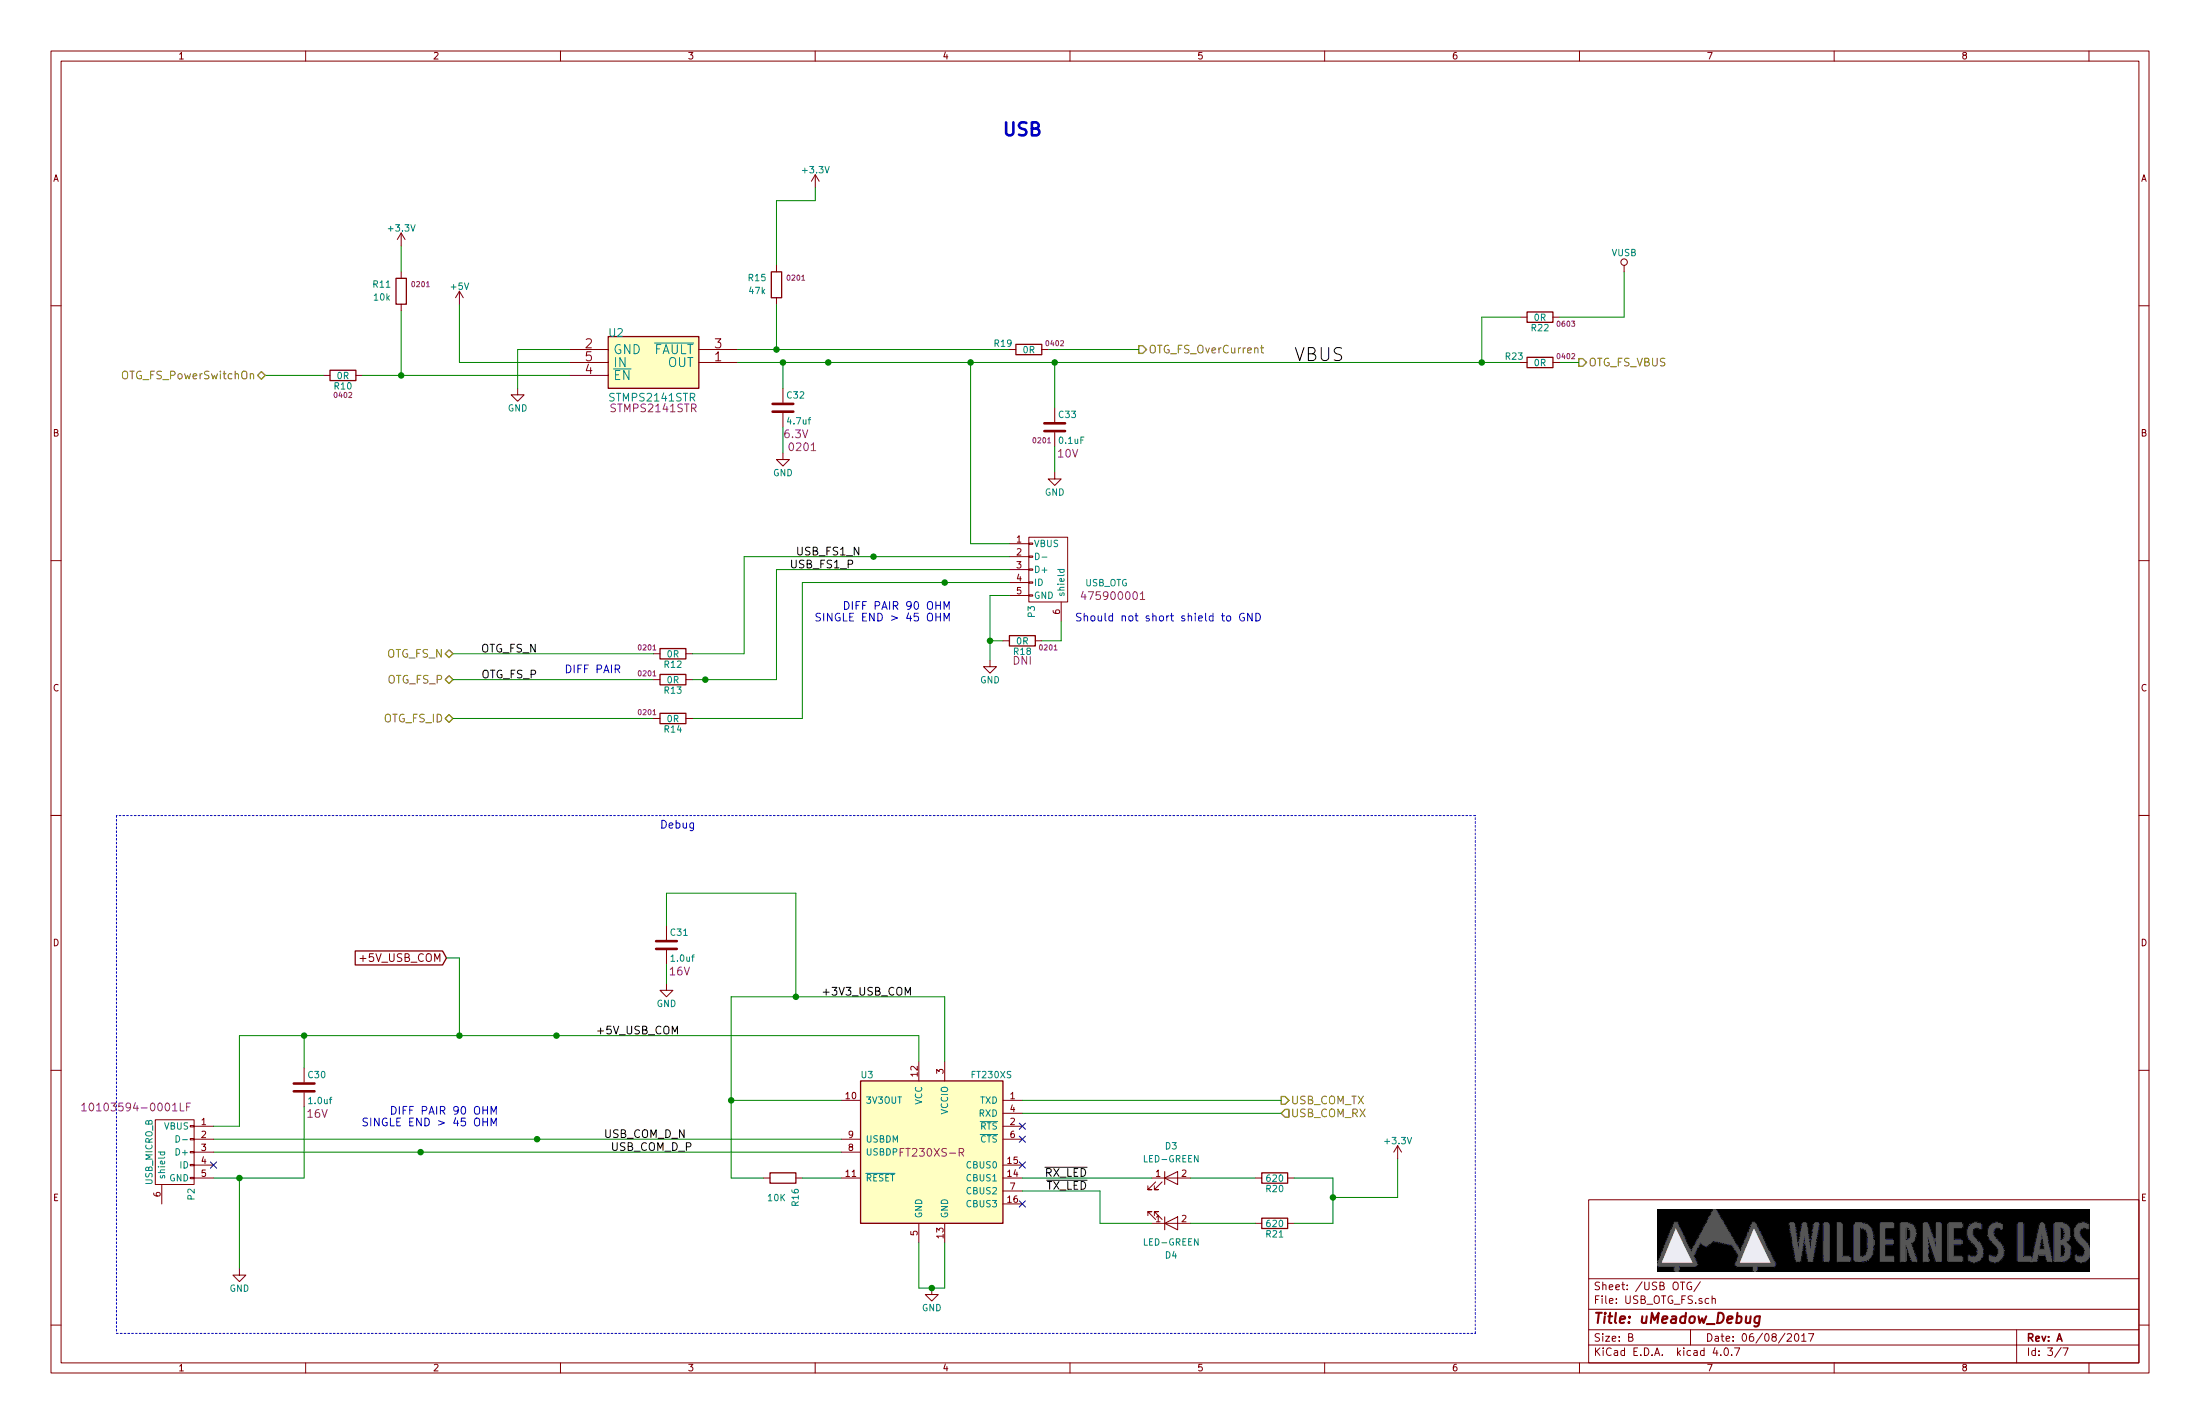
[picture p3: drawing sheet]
EESchema Schematic File Version 2
LIBS:uMeadow_Debug_RevA-rescue
LIBS:power
LIBS:device
LIBS:transistors
LIBS:conn
LIBS:linear
LIBS:regul
LIBS:74xx
LIBS:cmos4000
LIBS:adc-dac
LIBS:memory
LIBS:xilinx
LIBS:microcontrollers
LIBS:dsp
LIBS:microchip
LIBS:analog_switches
LIBS:motorola
LIBS:texas
LIBS:intel
LIBS:audio
LIBS:interface
LIBS:digital-audio
LIBS:philips
LIBS:display
LIBS:cypress
LIBS:siliconi
LIBS:opto
LIBS:atmel
LIBS:contrib
LIBS:valves
LIBS:Power_Management
LIBS:Oscillators
LIBS:switches
LIBS:onsemi
LIBS:ESD_Protection
LIBS:ftdi
LIBS:diode
LIBS:rfcom
LIBS:74xgxx
LIBS:ac-dc
LIBS:actel
LIBS:allegro
LIBS:Altera
LIBS:analog_devices
LIBS:battery_management
LIBS:bbd
LIBS:bosch
LIBS:brooktre
LIBS:cmos_ieee
LIBS:dc-dc
LIBS:elec-unifil
LIBS:gennum
LIBS:graphic
LIBS:hc11
LIBS:intersil
LIBS:ir
LIBS:Lattice
LIBS:leds
LIBS:logo
LIBS:maxim
LIBS:mechanical
LIBS:microchip_dspic33dsc
LIBS:microchip_pic10mcu
LIBS:microchip_pic12mcu
LIBS:microchip_pic16mcu
LIBS:microchip_pic18mcu
LIBS:microchip_pic24mcu
LIBS:microchip_pic32mcu
LIBS:modules
LIBS:motor_drivers
LIBS:motors
LIBS:msp430
LIBS:nordicsemi
LIBS:nxp_armmcu
LIBS:nxp
LIBS:powerint
LIBS:pspice
LIBS:references
LIBS:relays
LIBS:sensors
LIBS:silabs
LIBS:stm8
LIBS:supertex
LIBS:transf
LIBS:triac_thyristor
LIBS:ttl_ieee
LIBS:video
LIBS:wiznet
LIBS:Worldsemi
LIBS:Xicor
LIBS:zetex
LIBS:Zilog
LIBS:stm32
LIBS:uMeadow_Debug_RevA-cache
EELAYER 25 0
EELAYER END
$Descr B 17000 11000
encoding utf-8
Sheet 3 7
Title "uMeadow_Debug"
Date "06/08/2017"
Rev "A"
Comp ""
Comment1 ""
Comment2 ""
Comment3 ""
Comment4 ""
$EndDescr
Text HLabel 8800 2700 2    60   Output ~ 0
OTG_FS_OverCurrent
$Comp
L STMPS2141STR U2
U 1 1
P 4700 2600
F 0 "U2" H 4700 2600 60  0000 L BNN
F 1 "STMPS2141STR" H 4700 2100 60  0000 L BNN
F 2 "TO_SOT_Packages_SMD:SOT-23-5_HandSoldering" H 4700 2600 60  0001 C CNN
F 3 "http://www.st.com/content/ccc/resource/technical/document/datasheet/e8/d7/48/25/eb/87/45/b3/CD00167470.pdf/files/CD00167470.pdf/jcr:content/translations/en.CD00167470.pdf" H 4700 2600 60  0001 C CNN
F 4 "STMicroelectronics" H 4700 2600 60  0001 C CNN "Manufacturer"
F 5 "STMPS2141STR" H 5050 2050 60  0000 C CNN "Part Number"
	1    4700 2600
	1    0    0    -1  
$EndComp
Wire Wire Line
	5700 2700 7800 2700
Wire Wire Line
	6000 2700 6000 2350
Connection ~ 6000 2700
Wire Wire Line
	6000 1550 6000 2050
$Comp
L +3.3V #PWR020
U 1 1
P 6300 1450
F 0 "#PWR020" H 6300 1300 50  0001 C CNN
F 1 "+3.3V" H 6300 1590 50  0000 C CNN
F 2 "" H 6300 1450 50  0000 C CNN
F 3 "" H 6300 1450 50  0000 C CNN
	1    6300 1450
	1    0    0    -1  
$EndComp
Wire Wire Line
	6300 1450 6300 1550
Wire Wire Line
	8100 2700 8800 2700
$Comp
L GND #PWR021
U 1 1
P 4000 3000
F 0 "#PWR021" H 4000 2750 50  0001 C CNN
F 1 "GND" H 4000 2850 50  0000 C CNN
F 2 "" H 4000 3000 50  0000 C CNN
F 3 "" H 4000 3000 50  0000 C CNN
	1    4000 3000
	1    0    0    -1  
$EndComp
Wire Wire Line
	4400 2700 4000 2700
Wire Wire Line
	4000 2700 4000 3000
Wire Wire Line
	4400 2800 3550 2800
Wire Wire Line
	3550 2800 3550 2350
$Comp
L +5V #PWR022
U 1 1
P 3550 2350
F 0 "#PWR022" H 3550 2200 50  0001 C CNN
F 1 "+5V" H 3550 2490 50  0000 C CNN
F 2 "" H 3550 2350 50  0000 C CNN
F 3 "" H 3550 2350 50  0000 C CNN
	1    3550 2350
	1    0    0    -1  
$EndComp
$Comp
L R R10
U 1 1
P 2650 2900
F 0 "R10" V 2730 2900 50  0000 C CNN
F 1 "0R" V 2650 2900 50  0000 C CNN
F 2 "Resistors_SMD:R_0402" V 2580 2900 50  0001 C CNN
F 3 "" H 2650 2900 50  0000 C CNN
F 4 "Panasonic" V 2650 2900 60  0001 C CNN "Manufacturer"
F 5 "ERJ-2GE0R00X" V 2650 2900 60  0001 C CNN "Part Number"
F 6 "0402" V 2800 2900 40  0000 C CNN "Package"
	1    2650 2900
	0    1    1    0   
$EndComp
Wire Wire Line
	2500 2900 2050 2900
Text HLabel 2050 2900 0    60   BiDi ~ 0
OTG_FS_PowerSwitchOn
Wire Wire Line
	3100 2400 3100 2900
$Comp
L +3.3V #PWR023
U 1 1
P 3100 1900
F 0 "#PWR023" H 3100 1750 50  0001 C CNN
F 1 "+3.3V" H 3100 2040 50  0000 C CNN
F 2 "" H 3100 1900 50  0000 C CNN
F 3 "" H 3100 1900 50  0000 C CNN
	1    3100 1900
	1    0    0    -1  
$EndComp
Wire Wire Line
	3100 2100 3100 1900
Wire Wire Line
	2800 2900 4400 2900
Connection ~ 3100 2900
$Comp
L USB_OTG P3
U 1 1
P 8100 4400
F 0 "P3" H 8425 4275 50  0000 C CNN
F 1 "USB_OTG" V 8200 4850 50  0000 C CNN
F 2 "footprints:Molex_0475900001" H 8050 4300 50  0001 C CNN
F 3 "http://www.molex.com/pdm_docs/sd/475900001_sd.pdf" V 8050 4300 50  0001 C CNN
F 4 "Molex" H 8100 4400 60  0001 C CNN "Manufacturer"
F 5 "475900001" V 8300 4900 60  0000 C CNN "Part Number"
F 6 "Value" H 8100 4400 60  0001 C CNN "Test something"
F 7 "Value" H 8100 4400 60  0001 C CNN "Fieldname"
	1    8100 4400
	0    1    1    0   
$EndComp
Wire Wire Line
	5700 2800 11750 2800
$Comp
L GND #PWR024
U 1 1
P 7650 5100
F 0 "#PWR024" H 7650 4850 50  0001 C CNN
F 1 "GND" H 7650 4950 50  0000 C CNN
F 2 "" H 7650 5100 50  0000 C CNN
F 3 "" H 7650 5100 50  0000 C CNN
	1    7650 5100
	1    0    0    -1  
$EndComp
Wire Wire Line
	7650 4600 7650 5100
Wire Wire Line
	7650 4600 7800 4600
Wire Wire Line
	7750 4950 7650 4950
Connection ~ 7650 4950
Wire Wire Line
	8050 4950 8200 4950
Wire Wire Line
	8200 4950 8200 4800
Text Notes 9750 4800 2    60   ~ 0
Should not short shield to GND\n
Wire Wire Line
	5750 4300 7800 4300
Wire Wire Line
	6000 4400 7800 4400
Text Label 6650 4300 2    60   ~ 0
USB_FS1_N
Text Label 6600 4400 2    60   ~ 0
USB_FS1_P
Text Notes 7350 4800 2    60   ~ 0
DIFF PAIR 90 OHM\nSINGLE END > 45 OHM
$Comp
L R R12
U 1 1
P 5200 5050
F 0 "R12" V 5280 5050 50  0000 C CNN
F 1 "0R" V 5200 5050 50  0000 C CNN
F 2 "Resistors_SMD:R_0201" V 5130 5050 50  0001 C CNN
F 3 "" H 5200 5050 50  0000 C CNN
F 4 "Panasonic" V 5200 5050 60  0001 C CNN "Manufacturer"
F 5 "ERJ-1GN0R00C" V 5200 5050 60  0001 C CNN "Part Number"
F 6 "0201" V 5150 4850 40  0000 C CNN "Package"
	1    5200 5050
	0    1    1    0   
$EndComp
Wire Wire Line
	6000 5250 6000 4400
Wire Wire Line
	5350 5250 6000 5250
Wire Wire Line
	5350 5050 5750 5050
Wire Wire Line
	5750 5050 5750 4300
Wire Wire Line
	3500 5050 5050 5050
Text HLabel 3500 5050 0    60   BiDi ~ 0
OTG_FS_N
Text HLabel 3500 5250 0    60   BiDi ~ 0
OTG_FS_P
Wire Wire Line
	3500 5250 5050 5250
Text Label 4150 5050 2    60   ~ 0
OTG_FS_N
Text Label 4150 5250 2    60   ~ 0
OTG_FS_P
Text Notes 4800 5200 2    60   ~ 0
DIFF PAIR
Wire Wire Line
	5350 5550 6200 5550
Wire Wire Line
	6200 5550 6200 4500
Wire Wire Line
	6200 4500 7800 4500
Text HLabel 3500 5550 0    60   BiDi ~ 0
OTG_FS_ID
Wire Wire Line
	3500 5550 5050 5550
Text HLabel 12200 2800 2    60   Output ~ 0
OTG_FS_VBUS
Wire Wire Line
	12050 2800 12200 2800
Wire Wire Line
	7500 2800 7500 4200
Wire Wire Line
	7500 4200 7800 4200
Connection ~ 7500 2800
$Comp
L C C32
U 1 1
P 6050 3150
F 0 "C32" H 6075 3250 50  0000 L CNN
F 1 "4.7uf" H 6075 3050 50  0000 L CNN
F 2 "Capacitors_SMD:C_0201" H 6088 3000 50  0001 C CNN
F 3 "" H 6050 3150 50  0000 C CNN
F 4 "Murata Electronics North America" H 6050 3150 60  0001 C CNN "Manufacturer"
F 5 "GRM035R60J475ME15D" H 6050 3150 60  0001 C CNN "Part Number"
F 6 "6.3V" H 6150 2950 60  0000 C CNN "Voltage"
F 7 "0201" H 6200 2850 60  0000 C CNN "Package"
	1    6050 3150
	1    0    0    -1  
$EndComp
Wire Wire Line
	6050 3000 6050 2800
Connection ~ 6050 2800
Wire Wire Line
	6050 3300 6050 3500
$Comp
L GND #PWR025
U 1 1
P 6050 3500
F 0 "#PWR025" H 6050 3250 50  0001 C CNN
F 1 "GND" H 6050 3350 50  0000 C CNN
F 2 "" H 6050 3500 50  0000 C CNN
F 3 "" H 6050 3500 50  0000 C CNN
	1    6050 3500
	1    0    0    -1  
$EndComp
$Comp
L R R22
U 1 1
P 11900 2450
F 0 "R22" V 11980 2450 50  0000 C CNN
F 1 "0R" V 11900 2450 50  0000 C CNN
F 2 "Resistors_SMD:R_0603" V 11830 2450 50  0001 C CNN
F 3 "" H 11900 2450 50  0000 C CNN
F 4 "Vishay Dale" V 11900 2450 60  0001 C CNN "Manufacturer"
F 5 "CRCW06030000Z0EA" V 11900 2450 60  0001 C CNN "Part Number"
F 6 "0603" V 11950 2650 40  0000 C CNN "Package"
	1    11900 2450
	0    1    1    0   
$EndComp
Wire Wire Line
	11750 2450 11450 2450
Wire Wire Line
	11450 2450 11450 2800
Connection ~ 11450 2800
Wire Wire Line
	12050 2450 12550 2450
Wire Wire Line
	12550 2450 12550 2100
$Comp
L FT230XS U3
U 1 1
P 7200 8900
F 0 "U3" H 6650 9500 50  0000 L CNN
F 1 "FT230XS" H 7500 9500 50  0000 L CNN
F 2 "Housings_SSOP:SSOP-16_3.9x4.9mm_Pitch0.635mm" H 7200 8900 50  0001 C CNN
F 3 "http://www.ftdichip.com/Support/Documents/DataSheets/ICs/DS_FT230X.pdf" H 7200 8900 50  0001 C CNN
F 4 "FTDI" H 7200 8900 60  0001 C CNN "Manufacturer"
F 5 "FT230XS-R" H 7200 8900 60  0000 C CNN "Part Number"
	1    7200 8900
	1    0    0    -1  
$EndComp
Text HLabel 9900 8500 2    60   Output ~ 0
USB_COM_TX
Text HLabel 9900 8600 2    60   Input ~ 0
USB_COM_RX
Wire Wire Line
	7900 8500 9900 8500
Wire Wire Line
	7900 8600 9900 8600
Wire Wire Line
	6500 8500 5650 8500
Wire Wire Line
	5650 7700 5650 9100
Wire Wire Line
	5650 7700 7300 7700
Wire Wire Line
	7300 7700 7300 8200
Wire Wire Line
	7100 8000 7100 8200
Wire Wire Line
	1850 8000 7100 8000
$Comp
L C C31
U 1 1
P 5150 7300
F 0 "C31" H 5175 7400 50  0000 L CNN
F 1 "1.0uf" H 5175 7200 50  0000 L CNN
F 2 "Capacitors_SMD:C_0603" H 5188 7150 50  0001 C CNN
F 3 "" H 5150 7300 50  0000 C CNN
F 4 "Murata Electronics North America" H 5150 7300 60  0001 C CNN "Manufacturer"
F 5 "GRM188R61C105KA93D" H 5150 7300 60  0001 C CNN "Part Number"
F 6 "16V" H 5250 7100 60  0000 C CNN "Voltage"
	1    5150 7300
	1    0    0    -1  
$EndComp
Wire Wire Line
	5150 7150 5150 6900
Wire Wire Line
	5150 6900 6150 6900
Wire Wire Line
	6150 6900 6150 7700
Connection ~ 6150 7700
Text Label 7050 7700 2    60   ~ 0
+3V3_USB_COM
$Comp
L GND #PWR026
U 1 1
P 7200 9950
F 0 "#PWR026" H 7200 9700 50  0001 C CNN
F 1 "GND" H 7200 9800 50  0000 C CNN
F 2 "" H 7200 9950 50  0000 C CNN
F 3 "" H 7200 9950 50  0000 C CNN
	1    7200 9950
	1    0    0    -1  
$EndComp
Wire Wire Line
	7100 9950 7300 9950
Wire Wire Line
	7300 9950 7300 9600
Wire Wire Line
	7100 9950 7100 9600
Connection ~ 7200 9950
$Comp
L GND #PWR027
U 1 1
P 5150 7600
F 0 "#PWR027" H 5150 7350 50  0001 C CNN
F 1 "GND" H 5150 7450 50  0000 C CNN
F 2 "" H 5150 7600 50  0000 C CNN
F 3 "" H 5150 7600 50  0000 C CNN
	1    5150 7600
	1    0    0    -1  
$EndComp
Wire Wire Line
	5150 7600 5150 7450
Wire Wire Line
	1650 8800 6500 8800
Wire Wire Line
	1650 8900 6500 8900
Text Label 5350 8900 2    60   ~ 0
USB_COM_D_P
Text Label 5300 8800 2    60   ~ 0
USB_COM_D_N
NoConn ~ 7900 8800
NoConn ~ 7900 8700
NoConn ~ 7900 9000
NoConn ~ 7900 9300
$Comp
L R R16
U 1 1
P 6050 9100
F 0 "R16" H 6200 9200 50  0000 C CNN
F 1 "10K" V 6200 9050 50  0000 C CNN
F 2 "Resistors_SMD:R_0603" V 5980 9100 50  0001 C CNN
F 3 "" H 6050 9100 50  0000 C CNN
F 4 "Vishay Dale" V 6050 9100 60  0001 C CNN "Manufacturer"
F 5 "CRCW060310K0FKEAHP" V 6050 9100 60  0001 C CNN "Part Number"
F 6 "Value" H 6050 9100 60  0001 C CNN "Test something"
F 7 "Value" H 6050 9100 60  0001 C CNN "Fieldname"
	1    6050 9100
	0    1    1    0   
$EndComp
Wire Wire Line
	6200 9100 6500 9100
Wire Wire Line
	5650 9100 5900 9100
Connection ~ 5650 8500
Text Label 5250 8000 2    60   ~ 0
+5V_USB_COM
Wire Wire Line
	1850 8000 1850 8700
Wire Wire Line
	1650 9100 2350 9100
Wire Wire Line
	1850 9100 1850 9800
$Comp
L GND #PWR028
U 1 1
P 1850 9800
F 0 "#PWR028" H 1850 9550 50  0001 C CNN
F 1 "GND" H 1850 9650 50  0000 C CNN
F 2 "" H 1850 9800 50  0000 C CNN
F 3 "" H 1850 9800 50  0000 C CNN
	1    1850 9800
	1    0    0    -1  
$EndComp
$Comp
L USB_OTG P2
U 1 1
P 1350 8900
F 0 "P2" H 1675 8775 50  0000 C CNN
F 1 "USB_MICRO_B" H 1350 9100 50  0000 C CNN
F 2 "Connectors:USB_Micro-B_10103594-0001LF" V 1300 8800 50  0001 C CNN
F 3 "http://portal.fciconnect.com/Comergent//fci/drawing/10103594.pdf" V 1300 8800 50  0001 C CNN
F 4 "Amphenol FCI" H 1350 8900 60  0001 C CNN "Manufacturer"
F 5 "10103594-0001LF" V 1000 9200 60  0000 C CNN "Part Number"
	1    1350 8900
	0    -1   1    0   
$EndComp
Wire Wire Line
	1850 8700 1650 8700
$Comp
L C C30
U 1 1
P 2350 8400
F 0 "C30" H 2375 8500 50  0000 L CNN
F 1 "1.0uf" H 2375 8300 50  0000 L CNN
F 2 "Capacitors_SMD:C_0603" H 2388 8250 50  0001 C CNN
F 3 "" H 2350 8400 50  0000 C CNN
F 4 "Murata Electronics North America" H 2350 8400 60  0001 C CNN "Manufacturer"
F 5 "GRM188R61C105KA93D" H 2350 8400 60  0001 C CNN "Part Number"
F 6 "16V" H 2450 8200 60  0000 C CNN "Voltage"
	1    2350 8400
	1    0    0    -1  
$EndComp
Wire Wire Line
	2350 8250 2350 8000
Connection ~ 2350 8000
Wire Wire Line
	2350 9100 2350 8550
Connection ~ 1850 9100
$Comp
L LED D3
U 1 1
P 9050 9100
F 0 "D3" H 9050 9350 50  0000 C CNN
F 1 "LED-GREEN" H 9050 9250 50  0000 C CNN
F 2 "LEDs:LED_0603" H 9050 9100 50  0001 C CNN
F 3 "" H 9050 9100 50  0000 C CNN
F 4 "Vishay Semiconductor Opto Division" H 9050 9100 60  0001 C CNN "Manufacturer"
F 5 "VLMTG1300-GS08" H 9050 9100 60  0001 C CNN "Part Number"
F 6 "Value" H 9050 9100 60  0001 C CNN "Test something"
F 7 "Value" H 9050 9100 60  0001 C CNN "Fieldname"
	1    9050 9100
	1    0    0    -1  
$EndComp
$Comp
L LED D4
U 1 1
P 9050 9450
F 0 "D4" H 9050 9700 50  0000 C CNN
F 1 "LED-GREEN" H 9050 9600 50  0000 C CNN
F 2 "LEDs:LED_0603" H 9050 9450 50  0001 C CNN
F 3 "" H 9050 9450 50  0000 C CNN
F 4 "Vishay Semiconductor Opto Division" H 9050 9450 60  0001 C CNN "Manufacturer"
F 5 "VLMTG1300-GS08" H 9050 9450 60  0001 C CNN "Part Number"
F 6 "Value" H 9050 9450 60  0001 C CNN "Test something"
F 7 "Value" H 9050 9450 60  0001 C CNN "Fieldname"
	1    9050 9450
	1    0    0    1   
$EndComp
Wire Wire Line
	7900 9100 8900 9100
Wire Wire Line
	7900 9200 8500 9200
Wire Wire Line
	8500 9200 8500 9450
Wire Wire Line
	8500 9450 8900 9450
$Comp
L R R20
U 1 1
P 9850 9100
F 0 "R20" V 9930 9100 50  0000 C CNN
F 1 "620" V 9850 9100 50  0000 C CNN
F 2 "Resistors_SMD:R_0603" V 9780 9100 50  0001 C CNN
F 3 "" H 9850 9100 50  0000 C CNN
F 4 "Panasonic Electronic Components" V 9850 9100 60  0001 C CNN "Manufacturer"
F 5 "ERJ-PB3B6200V" V 9850 9100 60  0001 C CNN "Part Number"
F 6 "Value" H 9850 9100 60  0001 C CNN "Test something"
F 7 "Value" H 9850 9100 60  0001 C CNN "Fieldname"
	1    9850 9100
	0    1    1    0   
$EndComp
$Comp
L R R21
U 1 1
P 9850 9450
F 0 "R21" V 9930 9450 50  0000 C CNN
F 1 "620" V 9850 9450 50  0000 C CNN
F 2 "Resistors_SMD:R_0603" V 9780 9450 50  0001 C CNN
F 3 "" H 9850 9450 50  0000 C CNN
F 4 "Panasonic Electronic Components" V 9850 9450 60  0001 C CNN "Manufacturer"
F 5 "ERJ-PB3B6200V" V 9850 9450 60  0001 C CNN "Part Number"
F 6 "Value" H 9850 9450 60  0001 C CNN "Test something"
F 7 "Value" H 9850 9450 60  0001 C CNN "Fieldname"
	1    9850 9450
	0    1    1    0   
$EndComp
Wire Wire Line
	9200 9100 9700 9100
Wire Wire Line
	9200 9450 9700 9450
Wire Wire Line
	10000 9100 10300 9100
Wire Wire Line
	10300 9100 10300 9450
Wire Wire Line
	10300 9450 10000 9450
Wire Wire Line
	10300 9250 10800 9250
Wire Wire Line
	10800 9250 10800 8950
Connection ~ 10300 9250
$Comp
L +3.3V #PWR029
U 1 1
P 10800 8950
F 0 "#PWR029" H 10800 8800 50  0001 C CNN
F 1 "+3.3V" H 10800 9090 50  0000 C CNN
F 2 "" H 10800 8950 50  0000 C CNN
F 3 "" H 10800 8950 50  0000 C CNN
	1    10800 8950
	1    0    0    -1  
$EndComp
Text Label 8400 9200 2    60   ~ 0
~TX_LED
Text Label 8400 9100 2    60   ~ 0
~RX_LED
Connection ~ 6750 4300
Text GLabel 3450 7400 0    60   Input ~ 0
+5V_USB_COM
Wire Wire Line
	3550 7400 3450 7400
Wire Wire Line
	3550 7400 3550 8000
Connection ~ 3550 8000
Text Notes 7750 1050 0    100  ~ 20
USB\n
NoConn ~ 1650 9000
Connection ~ 6400 2800
Connection ~ 5450 5250
Connection ~ 7300 4500
Connection ~ 4300 8000
Connection ~ 4150 8800
Connection ~ 3250 8900
Text Label 10000 2800 0    100  ~ 0
VBUS
Text Notes 3850 8700 2    60   ~ 0
DIFF PAIR 90 OHM\nSINGLE END > 45 OHM
Wire Notes Line
	900  6300 900  10300
Wire Notes Line
	900  10300 11400 10300
Wire Notes Line
	11400 10300 11400 6300
Wire Notes Line
	11400 6300 900  6300
Text Notes 5100 6400 0    60   ~ 0
Debug\n
$Comp
L R R13
U 1 1
P 5200 5250
F 0 "R13" V 5280 5250 50  0000 C CNN
F 1 "0R" V 5200 5250 50  0000 C CNN
F 2 "Resistors_SMD:R_0201" V 5130 5250 50  0001 C CNN
F 3 "" H 5200 5250 50  0000 C CNN
F 4 "Panasonic" V 5200 5250 60  0001 C CNN "Manufacturer"
F 5 "ERJ-1GN0R00C" V 5200 5250 60  0001 C CNN "Part Number"
F 6 "0201" V 5150 5050 40  0000 C CNN "Package"
	1    5200 5250
	0    1    1    0   
$EndComp
$Comp
L R R14
U 1 1
P 5200 5550
F 0 "R14" V 5280 5550 50  0000 C CNN
F 1 "0R" V 5200 5550 50  0000 C CNN
F 2 "Resistors_SMD:R_0201" V 5130 5550 50  0001 C CNN
F 3 "" H 5200 5550 50  0000 C CNN
F 4 "Panasonic" V 5200 5550 60  0001 C CNN "Manufacturer"
F 5 "ERJ-1GN0R00C" V 5200 5550 60  0001 C CNN "Part Number"
F 6 "0201" V 5150 5350 40  0000 C CNN "Package"
	1    5200 5550
	0    1    1    0   
$EndComp
$Comp
L R R18
U 1 1
P 7900 4950
F 0 "R18" V 7980 4950 50  0000 C CNN
F 1 "0R" V 7900 4950 50  0000 C CNN
F 2 "Resistors_SMD:R_0201" V 7830 4950 50  0001 C CNN
F 3 "" H 7900 4950 50  0000 C CNN
F 4 "Panasonic" V 7900 4950 60  0001 C CNN "Manufacturer"
F 5 "ERJ-1GN0R00C" V 7900 4950 60  0001 C CNN "Part Number"
F 6 "DNI" V 8050 4950 60  0000 C CNN "DNI"
F 7 "0201" V 7950 5150 40  0000 C CNN "Package"
	1    7900 4950
	0    1    1    0   
$EndComp
$Comp
L R R11
U 1 1
P 3100 2250
F 0 "R11" H 3250 2200 50  0000 C CNN
F 1 "10k" H 3250 2300 50  0000 C CNN
F 2 "Resistors_SMD:R_0201" V 3030 2250 50  0001 C CNN
F 3 "" H 3100 2250 50  0000 C CNN
F 4 "Panasonic" V 3100 2250 60  0001 C CNN "Manufacturer"
F 5 "ERJ-1GEF1002C" V 3100 2250 60  0001 C CNN "Part Number"
F 6 "0201" H 2950 2200 40  0000 C CNN "Package"
	1    3100 2250
	-1   0    0    1   
$EndComp
$Comp
L R R19
U 1 1
P 7950 2700
F 0 "R19" V 7900 2500 50  0000 C CNN
F 1 "0R" V 7950 2700 50  0000 C CNN
F 2 "Resistors_SMD:R_0402" V 7880 2700 50  0001 C CNN
F 3 "" H 7950 2700 50  0000 C CNN
F 4 "Panasonic" V 7950 2700 60  0001 C CNN "Manufacturer"
F 5 "ERJ-2GE0R00X" V 7950 2700 60  0001 C CNN "Part Number"
F 6 "0402" V 7900 2900 40  0000 C CNN "Package"
	1    7950 2700
	0    1    1    0   
$EndComp
$Comp
L R R15
U 1 1
P 6000 2200
F 0 "R15" H 6150 2150 50  0000 C CNN
F 1 "47k" H 6150 2250 50  0000 C CNN
F 2 "Resistors_SMD:R_0201" V 5930 2200 50  0001 C CNN
F 3 "" H 6000 2200 50  0000 C CNN
F 4 "Samsung Electro-Mechanics" V 6000 2200 60  0001 C CNN "Manufacturer"
F 5 "RC0603F473CS" V 6000 2200 60  0001 C CNN "Part Number"
F 6 "0201" H 5850 2150 40  0000 C CNN "Package"
	1    6000 2200
	-1   0    0    1   
$EndComp
$Comp
L VUSB #PWR030
U 1 1
P 12550 2100
F 0 "#PWR030" H 12550 1950 50  0001 C CNN
F 1 "VUSB" H 12550 2250 50  0000 C CNN
F 2 "" H 12550 2100 50  0000 C CNN
F 3 "" H 12550 2100 50  0000 C CNN
F 4 "Value" H 12550 2100 60  0001 C CNN "Manufacturer"
F 5 "Value" H 12550 2100 60  0001 C CNN "Part Number"
	1    12550 2100
	1    0    0    -1  
$EndComp
$Comp
L R R23
U 1 1
P 11900 2800
F 0 "R23" V 11850 2600 50  0000 C CNN
F 1 "0R" V 11900 2800 50  0000 C CNN
F 2 "Resistors_SMD:R_0402" V 11830 2800 50  0001 C CNN
F 3 "" H 11900 2800 50  0000 C CNN
F 4 "Panasonic" V 11900 2800 60  0001 C CNN "Manufacturer"
F 5 "ERJ-2GE0R00X" V 11900 2800 60  0001 C CNN "Part Number"
F 6 "0402" V 11850 3000 40  0000 C CNN "Package"
	1    11900 2800
	0    1    1    0   
$EndComp
$Comp
L C C33
U 1 1
P 8150 3300
F 0 "C33" H 8175 3400 50  0000 L CNN
F 1 "0.1uF" H 8175 3200 50  0000 L CNN
F 2 "Capacitors_SMD:C_0201" H 8188 3150 50  0001 C CNN
F 3 "" H 8150 3300 50  0000 C CNN
F 4 "Murata Electronics North America" H 8150 3300 60  0001 C CNN "Manufacturer"
F 5 "GRM033R61A104ME15D" H 8150 3300 60  0001 C CNN "Part Number"
F 6 "10V" H 8250 3100 60  0000 C CNN "Voltage"
F 7 "0201" H 8050 3200 40  0000 C CNN "Package"
F 8 "20%" H 8150 3300 60  0001 C CNN "Tolerance"
	1    8150 3300
	1    0    0    -1  
$EndComp
Wire Wire Line
	8150 3150 8150 2800
Connection ~ 8150 2800
Wire Wire Line
	8150 3450 8150 3650
$Comp
L GND #PWR031
U 1 1
P 8150 3650
F 0 "#PWR031" H 8150 3400 50  0001 C CNN
F 1 "GND" H 8150 3500 50  0000 C CNN
F 2 "" H 8150 3650 50  0000 C CNN
F 3 "" H 8150 3650 50  0000 C CNN
	1    8150 3650
	1    0    0    -1  
$EndComp
Wire Wire Line
	6300 1550 6000 1550
$EndSCHEMATC
